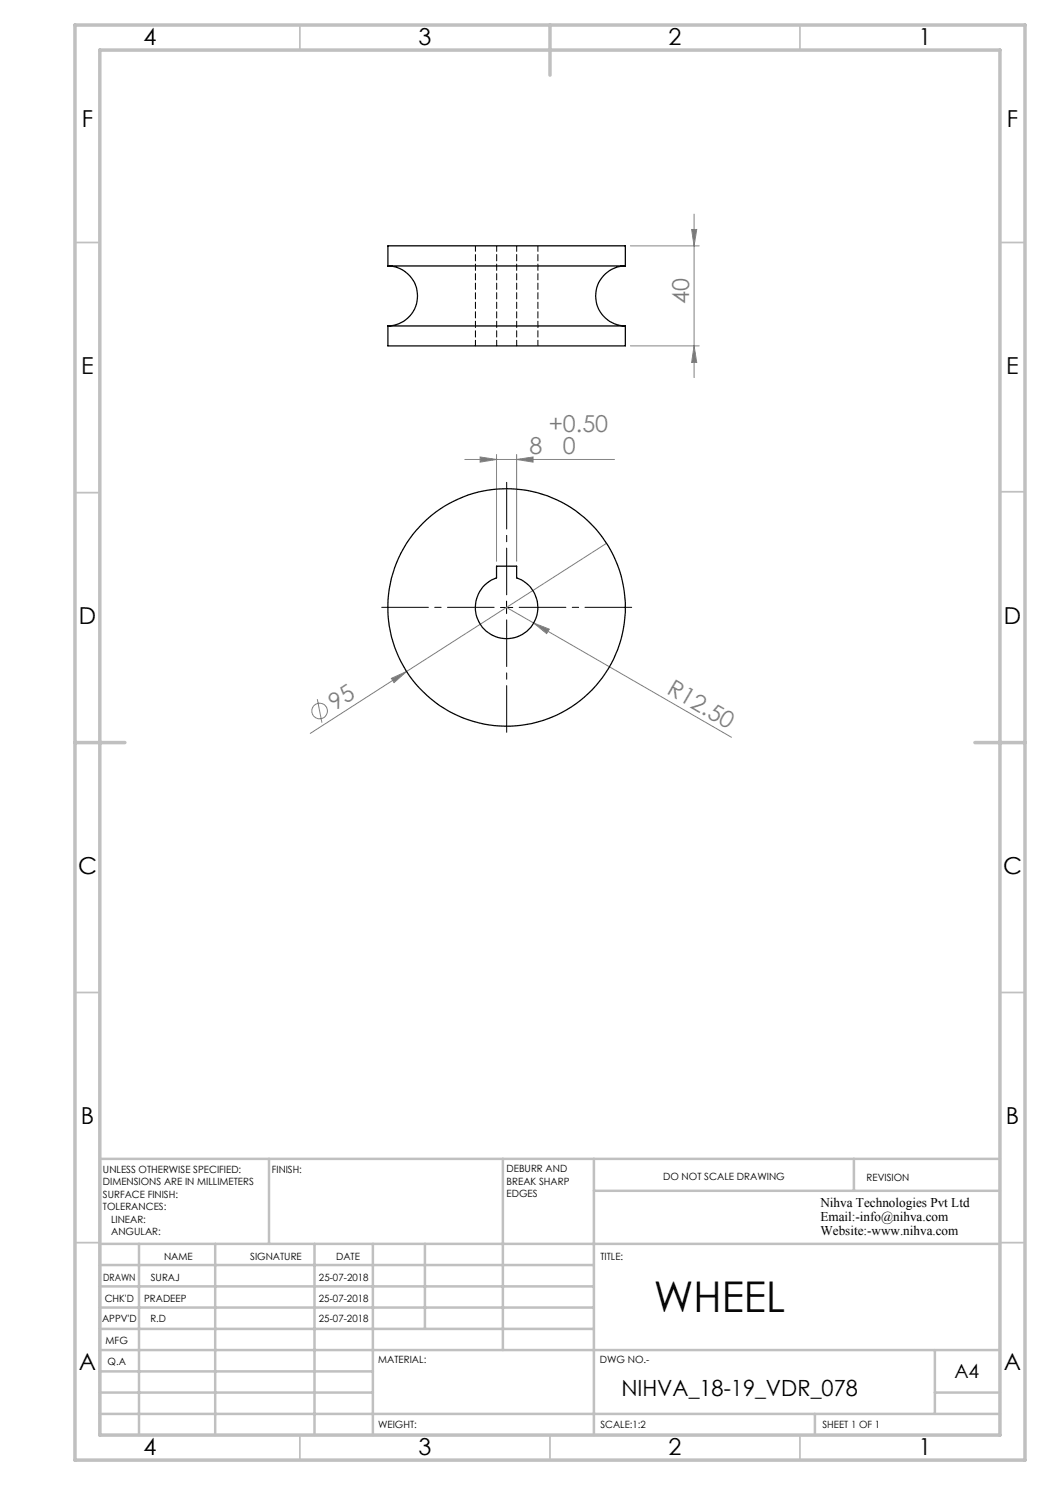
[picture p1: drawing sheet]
<svg xmlns="http://www.w3.org/2000/svg" width="210mm" height="297mm" viewBox="0 0 210 297" stroke-linecap="round" stroke-linejoin="round" font-family="sans-serif">
<g fill="none" stroke="#808080" stroke-width=".2">
<path d="M126.1 49.2h13.7M138.3 45.9h1l-.5 3.3zM138.8 42.8v32.7M126.1 69.2h13.7M138.8 69.2l.5 3.3h-1zM93 91.9h29.9M96 91.4l3.3 .5-3.3 .5zM99.3 90.9v21.4M103.3 91.9l3.3-.5v1zM103.3 90.9v21.4M121.3 108.7l-59.2 38M63.5 139.8l.9 4.7"/>
<path d="M78.3 135.7l3-1.4-2.5 2.2zM101.3 121.5l5.4 3.1M106.7 124.6l3.2 1.2-.6 .9zM106.7 124.6l39.6 22.9"/>
<circle cx="63.9" cy="142.2" r="1.55"/>
</g>
<path d="M101.3 119v-22.5M98.8 121.5h-22.5M101.3 124v22.5M103.8 121.5h22.5" fill="none" stroke="#000" stroke-width=".2" stroke-dasharray="15.2 1.3 1.3 1.3" stroke-dashoffset="5.9"/>
<path d="M100.1 121.5h2.5M101.3 120.2v2.5" fill="none" stroke="#000" stroke-width=".2"/>
<g fill="none" stroke="#c0c0c0" stroke-width=".35">
<path d="M60 5v5M160 5v5M15 48.5h5M200 48.5h5M15 98.5h5M200 98.4h5M15 198.5h5M200 198.5h5M15 248.5h5M200 248.5h5M60 287v5M110 287v5"/>
<path d="M160 287v5"/>
</g>
<g fill="none" stroke="#c0c0c0" stroke-width=".5">
<path d="M53.8 231.8v17M100.6 231.8v38.2M118.8 231.8v55.2M118.8 238.2h81.2M170.8 231.8v6.4M200 231.8h-180v55.2M20 248.8h180M20 257.3h98.8M20 253h98.8M27.8 248.8v38.2M43 248.8v38.2M62.9 248.8v38.2"/>
<path d="M74.6 248.8v38.2M85 248.8v17M20 265.8h98.8M20 261.5h98.8M20 278.5h54.6M20 274.3h54.6M20 270h180M187 278.5h13M187 270v12.8M20 282.8h180M163 282.8v4.2"/>
</g>
<path d="M15 5h190v287h-190zM20 10h180v277h-180zM110 5v10M15 148.5h10M195 148.5h10" fill="none" stroke="#c0c0c0" stroke-width=".7"/>
<g fill="#808080">
<path d="M78.3 135.7l3-1.4-2.5 2.2z"/>
<path d="M106.7 124.6l3.2 1.2-.6 .9z"/>
<path d="M103.3 91.9l3.3-.5v1zM96 91.4l3.3 .5-3.3 .5z"/>
<path d="M138.3 45.9h1l-.5 3.3zM138.8 69.2l.5 3.3h-1z"/>
</g>
<g fill="none" stroke="#000" stroke-width=".25">
<path d="M77.6 53.2a6 6 0 0 1 5.9 6 6 6 0 0 1-5.9 6M77.6 53.2v-4h47.5v4M77.6 53.2h47.5M125.1 53.2a6 6 0 0 0-6 6 6 6 0 0 0 6 6M77.6 65.2h47.5M77.6 65.2v4h47.5v-4M99.3 113.2h4v2.4a6.3 6.3 0 0 1 3.1 9.6 6.3 6.3 0 0 1-10.1 0 6.3 6.3 0 0 1 3-9.6z"/>
<circle cx="101.3" cy="121.5" r="23.7"/>
</g>
<path d="M95.1 49.2v20M99.3 49.2v20M103.3 49.2v20M107.6 69.2v-20" fill="none" stroke="#000" stroke-width=".2" stroke-dasharray="1.3 .6" stroke-dashoffset=".2"/>
<text font-size="8.5" x="130.8" y="262.5">WHEEL</text>
<g font-size="4.7">
<text x="28.7" y="9">4</text>
<text x="83.7" y="9">3</text>
<text x="133.7" y="9">2</text>
<text x="183.7" y="9">1</text>
<text x="16.4" y="25.5">F</text>
<text x="201.4" y="25.5">F</text>
<text x="16.2" y="74.7">E</text>
<text x="201.2" y="74.8">E</text>
<text x="15.8" y="124.7">D</text>
<text x="200.8" y="124.7">D</text>
<text x="15.6" y="174.7">C</text>
<text x="200.6" y="174.7">C</text>
<text x="16.2" y="224.7">B</text>
<text x="201.2" y="224.7">B</text>
<text x="15.8" y="274">A</text>
<text x="200.8" y="274">A</text>
<text x="28.7" y="291">4</text>
<text x="83.7" y="291">3</text>
<text x="133.7" y="291">2</text>
<text x="183.7" y="291">1</text>
</g>
<g font-size="4.7" fill="#808080">
<text x="137.8" y="60.8" transform="rotate(-90 137.8 60.8)">40</text>
<text x="109.8" y="86.3">+0.50</text>
<text x="105.9" y="90.8">8</text>
<text x="112.6" y="90.9">0</text>
<text x="67" y="142.2" transform="rotate(-33 67 142.2)">95</text>
<text x="133.1" y="138.7" transform="rotate(30 133.1 138.7)">R12.50</text>
</g>
<text font-size="4.5" x="124.3" y="279.1">NIHVA_18-19_VDR_078</text>
<text font-size="3.9" x="190.9" y="275.5">A4</text>
<g font-size="2.7">
<text x="164.1" y="241.4">Nihva Technologies Pvt Ltd</text>
<text x="164.1" y="244.2">Email:-info@nihva.com</text>
<text x="164.1" y="247.1">Website:-www.nihva.com</text>
</g>
<g font-size="2">
<text x="20.6" y="234.6">UNLESS OTHERWISE SPECIFIED:</text>
<text x="20.6" y="237.1">DIMENSIONS ARE IN MILLIMETERS</text>
<text x="20.6" y="239.6">SURFACE FINISH:</text>
<text x="54.4" y="234.6">FINISH:</text>
<text x="101.3" y="234.5">DEBURR AND</text>
<text x="101.3" y="237">BREAK SHARP</text>
<text x="101.3" y="239.5">EDGES</text>
<text x="132.6" y="236">DO NOT SCALE DRAWING</text>
<text x="173.3" y="236.2">REVISION</text>
<text x="20.6" y="242.1">TOLERANCES:</text>
<text x="22.2" y="244.6">LINEAR:</text>
<text x="22.2" y="247.1">ANGULAR:</text>
<text x="32.8" y="251.9">NAME</text>
<text x="50" y="251.9">SIGNATURE</text>
<text x="67.2" y="251.9">DATE</text>
<text x="120.1" y="251.9">TITLE:</text>
<text x="20.6" y="256.1">DRAWN</text>
<text x="30.2" y="256.1">SURAJ</text>
<text x="63.8" y="256.1">25-07-2018</text>
<text x="20.9" y="260.3">CHK'D</text>
<text x="28.8" y="260.3">PRADEEP</text>
<text x="63.8" y="260.3">25-07-2018</text>
<text x="20.4" y="264.4">APPV'D</text>
<text x="21.1" y="268.8">MFG</text>
<text x="30.1" y="264.4">R.D</text>
<text x="63.8" y="264.4">25-07-2018</text>
<text x="21.5" y="273">Q.A</text>
<text x="75.6" y="272.5">MATERIAL:</text>
<text x="120" y="272.5">DWG NO.-</text>
<text x="75.6" y="285.5">WEIGHT:</text>
<text x="120.1" y="285.6">SCALE:1:2</text>
<text x="164.5" y="285.6">SHEET 1 OF 1</text>
</g>
</svg>
